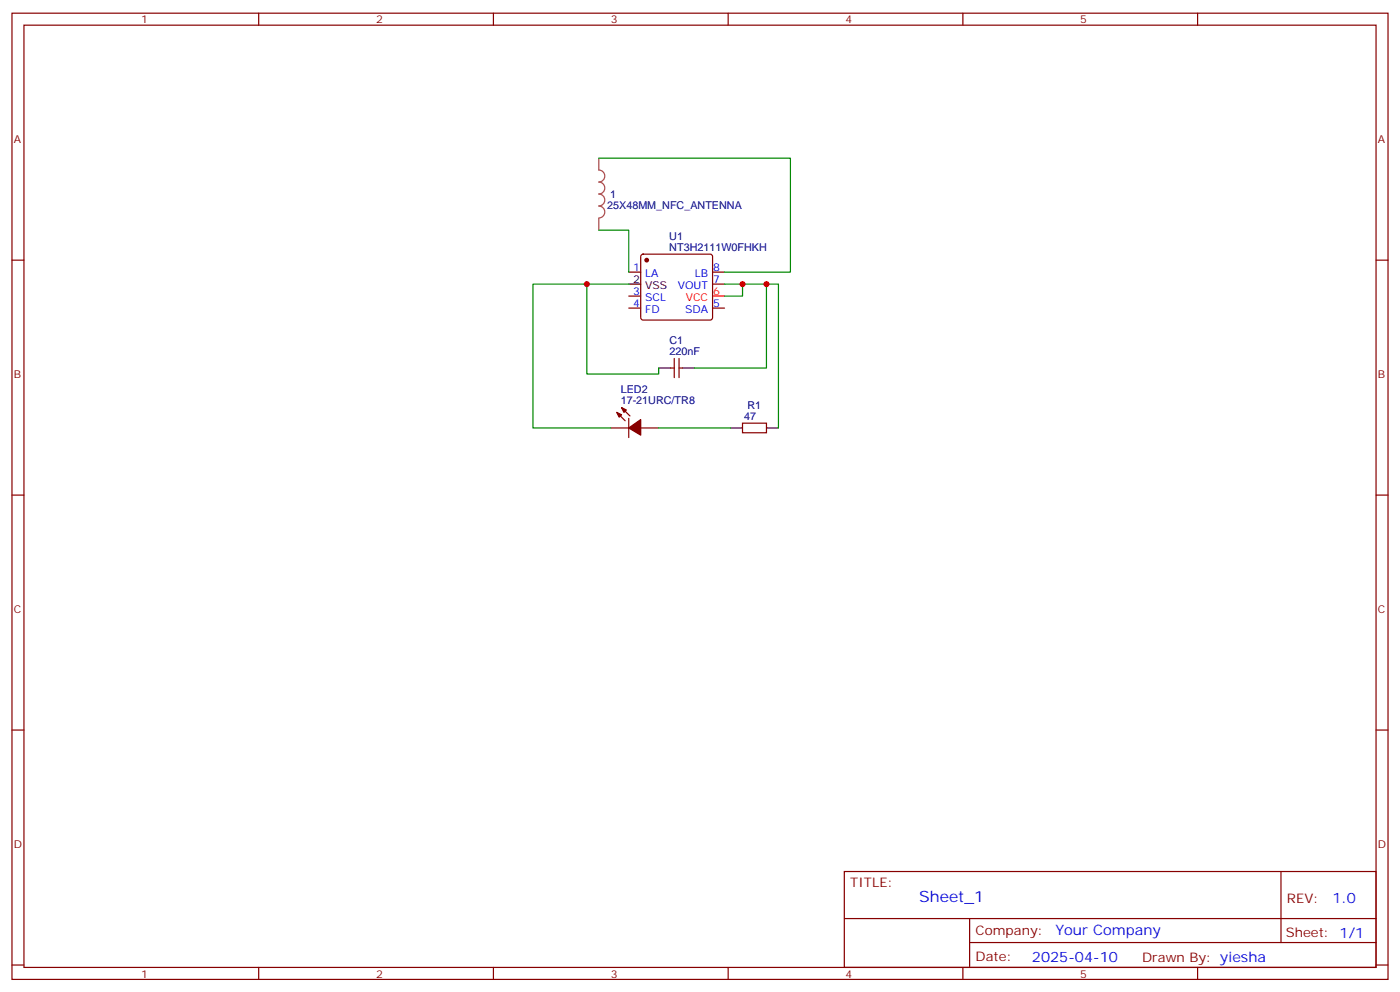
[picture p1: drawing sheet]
<svg xmlns="http://www.w3.org/2000/svg" width="412mm" height="292mm" viewBox="0 0 412 292" stroke-linecap="round" stroke-linejoin="round" font-family="sans-serif">
<g fill="none" stroke="#870000" stroke-width=".35">
<path d="M3.5 3.9h405.4v284.3h-405.4zM7.1 7.4h398.2v277.3h-398.2zM76.2 3.9v3.5M145.3 3.9v3.5M214.5 3.9v3.5M283.6 3.9v3.5M352.8 3.9v3.5M3.5 76.6h3.6M189 75l.4-.2h19.8l.5 .2 .2 .5v18l-.2 .5-.5 .2h-19.8l-.5-.2-.2-.5v-18zM405.3 76.6h3.6M185.2 80.1h3.5M185.2 90.7h3.5"/>
<path d="M185.2 87.1h3.5M209.9 80.1h3.5M209.9 83.6h3.5M209.9 90.7h3.5M183.1 119.9l2.5 2.5M197.6 108.3h1M198.6 105.5v5.6M200 105.5v5.6M200 108.3h1.1M179.9 125.9h5.3M181.7 121.4l2.4 2.4M185.2 123.1v5.7"/>
<path d="M188.7 125.9h5.3M218.7 124.5h7.1v2.9h-7.1zM3.5 145.7h3.6M405.3 145.7h3.6M3.5 214.8h3.6M405.3 214.8h3.6M248.7 256.5h156.6v28.2h-156.6zM377.3 256.5v20.9M248.7 270.3h156.5M285.6 277.4h119.6M285.6 270.3v14.1M3.5 284h3.6"/>
<path d="M76.2 284.7v3.5M145.3 284.7v3.5M214.5 284.7v3.5M283.6 284.7v3.5M352.8 284.7v3.5M405.3 284h3.6"/>
</g>
<path d="M209.9 87.1h3.5" fill="none" stroke="#f00" stroke-width=".35"/>
<path d="M185.2 83.6h3.5M194 108.3h3.6M201.1 108.3h3.5M215.2 125.9h3.5M225.8 125.9h3.5" fill="none" stroke="#000" stroke-width=".35"/>
<g fill="#870000" stroke="#870000" stroke-width=".35">
<path d="M181.7 121.4l1.4 .7-.7 .7z"/>
<path d="M183.1 119.9l1.4 .7-.7 .8z"/>
<path d="M185.2 125.9l3.5-2.4v4.6z"/>
<circle cx="190.5" cy="76.6" r=".53"/>
</g>
<path d="M176.4 46.6v3.4a1.76 1.76 0 0 1 1.8 1.8 1.76 1.76 0 0 1-1.8 1.8 1.76 1.76 0 0 1 1.8 1.7 1.76 1.76 0 0 1-1.8 1.8 1.76 1.76 0 0 1 1.8 1.8 1.76 1.76 0 0 1-1.8 1.7 1.76 1.76 0 0 1 1.8 1.8 1.76 1.76 0 0 1-1.8 1.7M176.4 64.3v3.4" fill="none" stroke="#a64a4a" stroke-width=".35"/>
<path d="M176.4 46.6h56.4v33.5h-19.4M176.4 67.7h8.8v12.4M172.9 83.6h-15.9v42.3h22.9M185.2 83.6h-12.3v26.5h21.1v-1.8M213.4 83.6h12.4v24.7h-21.2M218.7 83.6v3.5h-5.3M225.8 83.6h3.5v42.3M194 125.9h21.2" fill="none" stroke="#008700" stroke-width=".35"/>
<g fill="#c00">
<circle cx="172.9" cy="83.6" r=".88"/>
<circle cx="225.8" cy="83.6" r=".88"/>
<circle cx="218.7" cy="83.6" r=".88"/>
</g>
<text font-size="4.6" fill="#00f" x="270.8" y="265.5">Sheet_1</text>
<g font-size="4.2" fill="#00f">
<text x="392.5" y="265.7">1.0</text>
<text x="310.9" y="275.3">Your Company</text>
<text x="304" y="283.1">2025-04-10</text>
</g>
<g font-size="3.9" fill="#800">
<text x="250.5" y="261.1">TITLE:</text>
<text x="379.1" y="265.7">REV:</text>
<text x="287.4" y="275.3">Company:</text>
<text x="378.7" y="275.9">Sheet: 1/1</text>
<text x="287.4" y="282.9">Date:</text>
<text x="336.4" y="283">Drawn By: yiesha</text>
</g>
<g font-size="3.2" fill="#800">
<text x="41.6" y="6.9">1</text>
<text x="110.8" y="6.9">2</text>
<text x="179.9" y="6.9">3</text>
<text x="249.1" y="6.9">4</text>
<text x="318.2" y="6.9">5</text>
<text x="4.1" y="42">A</text>
<text x="405.9" y="42">A</text>
<text x="4.1" y="111.1">B</text>
<text x="405.9" y="111.1">B</text>
<text x="4.1" y="180.3">C</text>
<text x="405.9" y="180.3">C</text>
<text x="4.1" y="249.4">D</text>
<text x="405.9" y="249.4">D</text>
<text x="41.6" y="287.7">1</text>
<text x="110.8" y="287.7">2</text>
<text x="179.9" y="287.7">3</text>
<text x="249.1" y="287.7">4</text>
<text x="318.2" y="287.7">5</text>
</g>
<g font-size="3.2" fill="#000080">
<text x="179.7" y="58.2">1</text>
<text x="178.9" y="61.4">25X48MM_NFC_ANTENNA</text>
<text x="197.2" y="70.5">U1</text>
<text x="197.2" y="73.7">NT3H2111W0FHKH</text>
<text x="197.2" y="101.2">C1</text>
<text x="197.2" y="104.4">220nF</text>
<text x="182.9" y="118.9">17-21URC/TR8</text>
<text x="182.9" y="115.7">LED2</text>
<text x="219.2" y="123.6">47</text>
<text x="220.1" y="120.3">R1</text>
</g>
<g font-size="3.2">
<text x="186.5" y="83.3">2</text>
<text x="190" y="85">VSS</text>
</g>
<g font-size="3.2" fill="#00f">
<text x="186.5" y="79.7">1</text>
<text x="190" y="81.5">LA</text>
<text x="204.7" y="81.5">LB</text>
<text x="210.1" y="79.7">8</text>
<text x="210.1" y="83.3">7</text>
<text x="186.5" y="86.8">3</text>
<text x="190" y="88.5">SCL</text>
<text x="199.7" y="85">VOUT</text>
<text x="186.5" y="90.3">4</text>
<text x="190" y="92.1">FD</text>
<text x="201.8" y="92.1">SDA</text>
<text x="210.1" y="90.3">5</text>
</g>
<g font-size="3.2" fill="#f00">
<text x="202" y="88.5">VCC</text>
<text x="210.1" y="86.8">6</text>
</g>
</svg>
